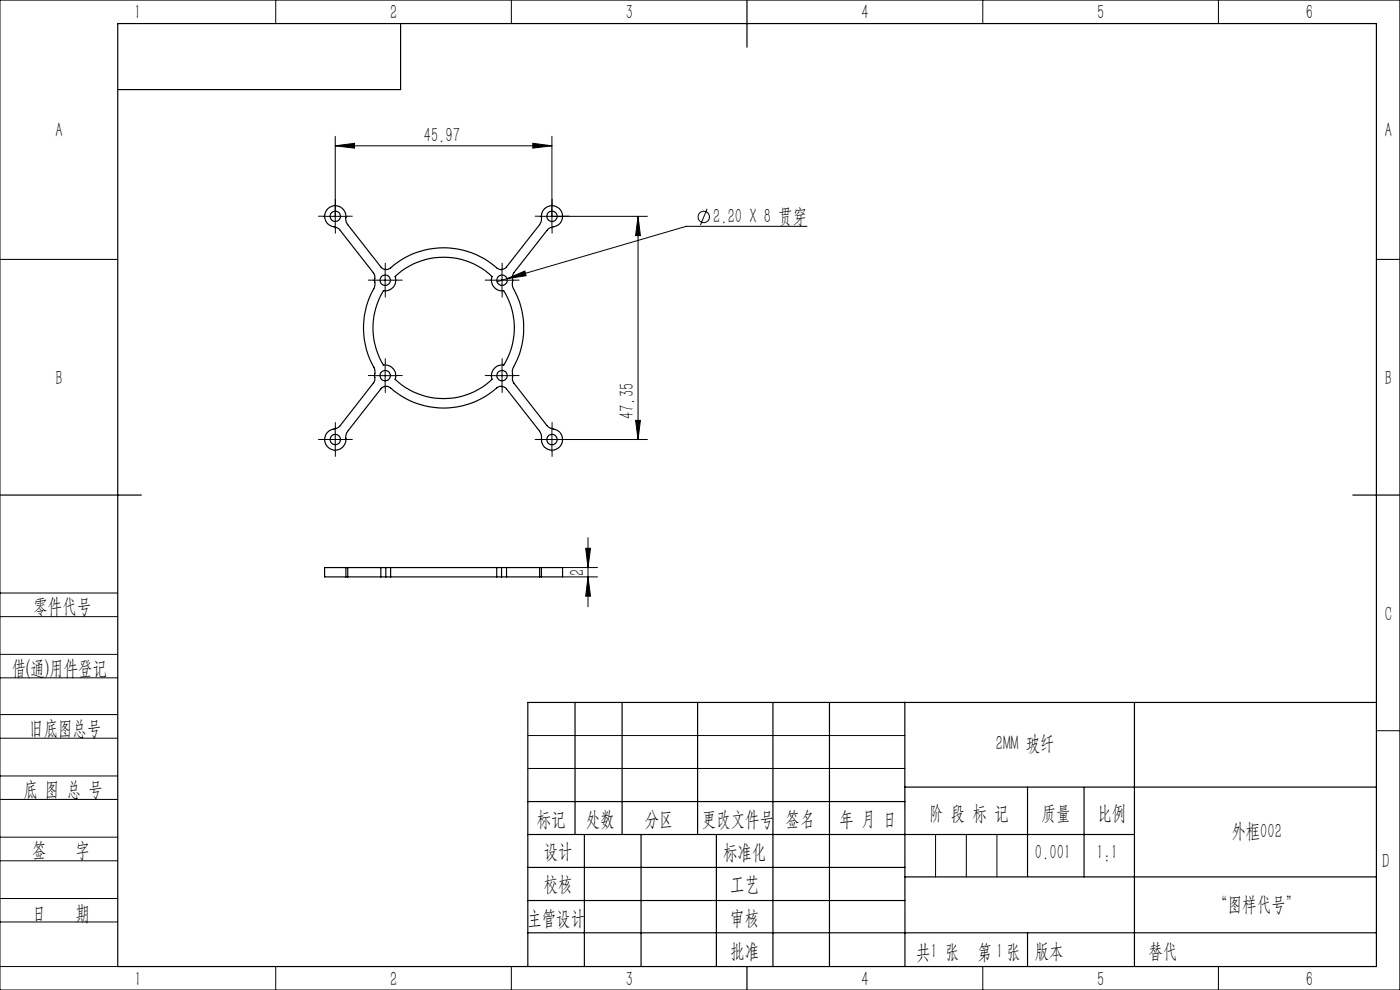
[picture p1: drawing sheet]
<svg xmlns="http://www.w3.org/2000/svg" width="297mm" height="210mm" viewBox="0 0 297 210" stroke-linecap="round" stroke-linejoin="round" font-family="sans-serif">
<g fill="none" stroke="#000" stroke-width=".21">
<path d="M0 0h297v210h-297zM58.5 0v5M108.5 0v5M208.5 0v5M258.5 0v5M71.1 30.9l4.1-.5v1zM71.1 28.9v19.5M71.1 30.9h46M113 30.4l4.1 .5-4.1 .5zM117.1 28.9v19.5M0 55h25M68.6 45.9h5"/>
<path d="M79.2 59.4h5M81.7 56.9v5M104 59.4h5M106.5 56.9v5M107.6 59.1l3.7-1.6 .3 1zM107.6 59.1l-2.2 .7M114.6 45.9h22.7M135.4 45.9v47.3M135.4 45.9l.5 4.1h-1.1zM150 44.3l-1.4 3.5M171.2 48h-25.6l-38 11.1M292 55h5"/>
<path d="M79.2 79.7h5M81.7 77.2v5M104 79.7h5M106.5 77.2v5M68.6 93.2h5M71.1 90.7v5M114.6 93.2h22.7M117.1 90.7v5M134.8 89.2h1.1l-.5 4zM124.2 116.3h1.1l-.6 4.1zM124.7 114v14.7M0 138.8h25"/>
<path d="M0 125.8h25M0 130.8h25M119.3 122.4h7.5M119.3 120.4h7.5M124.7 122.4l.6 4.1h-1.1zM0 143.8h25M0 156.6h25M0 151.6h25M112 156h80M292 155h5M0 169.6h25M0 164.6h25"/>
<path d="M0 177.6h25M112 163h80M198.5 177v9M205 177v9M211.5 177v9M0 182.6h25M0 190.6h25M0 195.6h25M0 205h25M58.5 205v5M108.5 205v5M208.5 205v5"/>
<path d="M258.5 205v5"/>
<circle cx="149.3" cy="46" r="1.21"/>
</g>
<g fill="none" stroke="#000" stroke-width=".21" stroke-dasharray="30.5 1.3 1.3 1.3">
<path d="M68.6 45.9h-1.1M71.1 43.4v-1.1M71.1 48.4v1.1M73.6 45.9h1.1M79.2 59.4h-1.1M81.7 56.9v-1.1M84.2 59.4h1.1M104 59.4h-1.1M106.5 56.9v-1.1M109 59.4h1.1M114.6 45.9h-1.1M117.1 43.4v-1.1"/>
<path d="M117.1 48.4v1.1M119.6 45.9h1.1M79.2 79.7h-1.1M81.7 61.9v1.1M81.7 77.2v-1.1M84.2 79.7h1.1M104 79.7h-1.1M106.5 77.2v-1.1M106.5 61.9v1.1M109 79.7h1.1M68.6 93.2h-1.1M71.1 90.7v-1.1"/>
<path d="M71.1 95.7v1.1M73.6 93.2h1.1M81.7 82.2v1.1M106.5 82.2v1.1M114.6 93.2h-1.1M117.1 90.7v-1.1M117.1 95.7v1.1M119.6 93.2h1.1"/>
</g>
<g fill="none" stroke="#000" stroke-width=".25">
<path d="M25 5h267v200h-267zM85 5v14h-60M158.5 0v10M69.6 44.2a2.3 2.3 0 0 1 2.7-.2 2.3 2.3 0 0 1 1 2.6l.5 1.1 7.1 9.1 .8 .4 .8-.2a17.3 17.3 0 0 1 23.3 .1l.7 .1 .9-.4 7.1-9.1 .4-1a2.5 2.5 0 0 1 2-3.1 2.29 2.29 0 0 1 2.4 2.3 2.29 2.29 0 0 1-2.3 2.3l-.8 .5-7.2 9.1-.3 .9v2a17.6 17.6 0 0 1 0 17.7v2l.3 .9 7 9 1 .6a2.27 2.27 0 0 1 2.4 2.2 2.27 2.27 0 0 1-2.4 2.3 2.27 2.27 0 0 1-2.1-2.5v-.5l-.4-.9-7.1-9.1-.9-.5-.8 .2a17.3 17.3 0 0 1-23.2 0l-.8-.2-.8 .5-7.1 9.1a3.1 3.1 0 0 0-.5 2.2 2.28 2.28 0 0 1-2.6 1.7 2.28 2.28 0 0 1-1.8-2.5 2.28 2.28 0 0 1 2.3-2l.9-.5 7.2-9.3 .2-.5v-2.2a17.6 17.6 0 0 1 0-17.7v-2.1l-.2-.6-7.1-9.1a2.99 2.99 0 0 0-2-1 2.23 2.23 0 0 1-.6-3.7zM83.8 58.7a15 15 0 0 1 20.6 0 2.25 2.25 0 0 0 2.5 3 14.9 14.9 0 0 1 0 15.8 2.27 2.27 0 0 0-2.5 3 15 15 0 0 1-20.6 0 2.25 2.25 0 0 0-2.4-3 15.1 15.1 0 0 1 0-15.8 2.22 2.22 0 0 0 2.4-3zM0 105h30M287 105h10M73.4 120.4h-4.5v2h4.5M73.4 122.4h.4M73.4 120.4h.4M73.4 120.4v2M73.8 120.4v2"/>
<path d="M73.8 122.4h7M73.8 120.4h7M80.8 122.4h1M80.8 120.4h1M80.8 120.4v2M81.8 122.4h1.1M81.8 120.4h1.1M81.8 120.4v2M82.9 122.4h22.5M82.9 120.4h22.5M82.9 120.4v2M105.4 122.4h1"/>
<path d="M105.4 120.4h1M105.4 120.4v2M106.4 122.4h1.1M106.4 120.4h1.1M106.4 120.4v2M107.5 120.4v2M107.5 122.4h7M107.5 120.4h7M114.5 122.4h.4M114.5 120.4h.4M114.5 120.4v2M114.9 120.4h4.4v2h-4.4"/>
<path d="M114.9 120.4v2M122 149v28M132 149v28M148 149v28M164 149v56M176 149v56M191.9 149l.1 56M240.7 149v56M292 149h-180v56M112 177h128.7M112 170h80M124 177v28"/>
<path d="M136 177v28M152 177v28M191.9 167h100.1M218 167v18.9M230 167v19M112 197.9h180M112 184h80M112 191h80M192 186h100M218 197.9v7.1M158.5 205v5"/>
<circle cx="71.1" cy="45.9" r="1.1"/>
<circle cx="81.7" cy="59.4" r="1.09"/>
<circle cx="106.5" cy="59.4" r="1.09"/>
<circle cx="117.1" cy="45.9" r="1.09"/>
<circle cx="81.7" cy="79.7" r="1.1"/>
<circle cx="106.5" cy="79.7" r="1.1"/>
<circle cx="71.1" cy="93.2" r="1.1"/>
<circle cx="117.1" cy="93.2" r="1.09"/>
</g>
<g fill="#000">
<path d="M71.1 30.9l4.1-.5v1zM113 30.4l4.1 .5-4.1 .5zM107.6 59.1l4-.6-.3-1z"/>
<path d="M135.4 45.9l.5 4.1h-1.1zM134.8 89.2h1.1l-.5 4z"/>
<path d="M124.7 122.4l.6 4.1h-1.1zM124.2 116.3h1.1l-.6 4.1z"/>
</g>
<g font-size="4.4">
<text x="28.5" y="4.1">1</text>
<text x="82.7" y="4.1">2</text>
<text x="132.7" y="4.1">3</text>
<text x="182.7" y="4.1">4</text>
<text x="232.7" y="4.1">5</text>
<text x="277" y="4.1">6</text>
<text x="11.8" y="29.1">A</text>
<text x="293.8" y="29.1">A</text>
<text x="89.9" y="30">45.97</text>
<text x="151.3" y="47.3">2.20 X 8 贯穿</text>
<text x="11.8" y="81.6">B</text>
<text x="293.8" y="81.6">B</text>
<text x="134.5" y="88.9" transform="rotate(-90 134.5 88.9)">47.35</text>
<text x="123.9" y="122.2" transform="rotate(-90 123.9 122.2)">2</text>
<text x="7.1" y="130.1">零件代号</text>
<text x="293.8" y="131.6">C</text>
<text x="2.5" y="143.2">借(通)用件登记</text>
<text x="6.2" y="155.8">旧底图总号</text>
<text x="211.3" y="159.1">2MM 玻纤</text>
<text x="5" y="168.9">底 图 总 号</text>
<text x="197.1" y="173.8">阶 段 标 记</text>
<text x="221" y="173.8">质量</text>
<text x="232.8" y="173.8">比例</text>
<text x="113.9" y="175.2">标记</text>
<text x="124.3" y="175.2">处数</text>
<text x="136.8" y="175.2">分区</text>
<text x="148.9" y="175.2">更改文件号</text>
<text x="166.7" y="175.2">签名</text>
<text x="178.1" y="175.2">年 月 日</text>
<text x="261.2" y="177.8">外框002</text>
<text x="6.8" y="181.9">签</text>
<text x="16" y="181.9">字</text>
<text x="115.3" y="182.1">设计</text>
<text x="153.4" y="182.2">标准化</text>
<text x="219.6" y="182.1">0.001</text>
<text x="232.6" y="182.1">1:1</text>
<text x="293.3" y="184.1">D</text>
<text x="115.3" y="189">校核</text>
<text x="154.9" y="189">工艺</text>
<text x="6.8" y="195.2">日</text>
<text x="16" y="195.2">期</text>
<text x="111.9" y="196.2">主管设计</text>
<text x="154.9" y="196.2">审核</text>
<text x="257.4" y="193.2">“图样代号”</text>
<text x="154.9" y="203.1">批准</text>
<text x="194.4" y="203.4">共 张</text>
<text x="197.4" y="203.1">1</text>
<text x="207.4" y="203.4">第 张</text>
<text x="211.3" y="203.1">1</text>
<text x="219.5" y="203.1">版本</text>
<text x="243.6" y="203.1">替代</text>
<text x="28.5" y="209.1">1</text>
<text x="82.8" y="209.1">2</text>
<text x="132.7" y="209.1">3</text>
<text x="182.7" y="209.1">4</text>
<text x="232.7" y="209.1">5</text>
<text x="277" y="209.1">6</text>
</g>
</svg>
